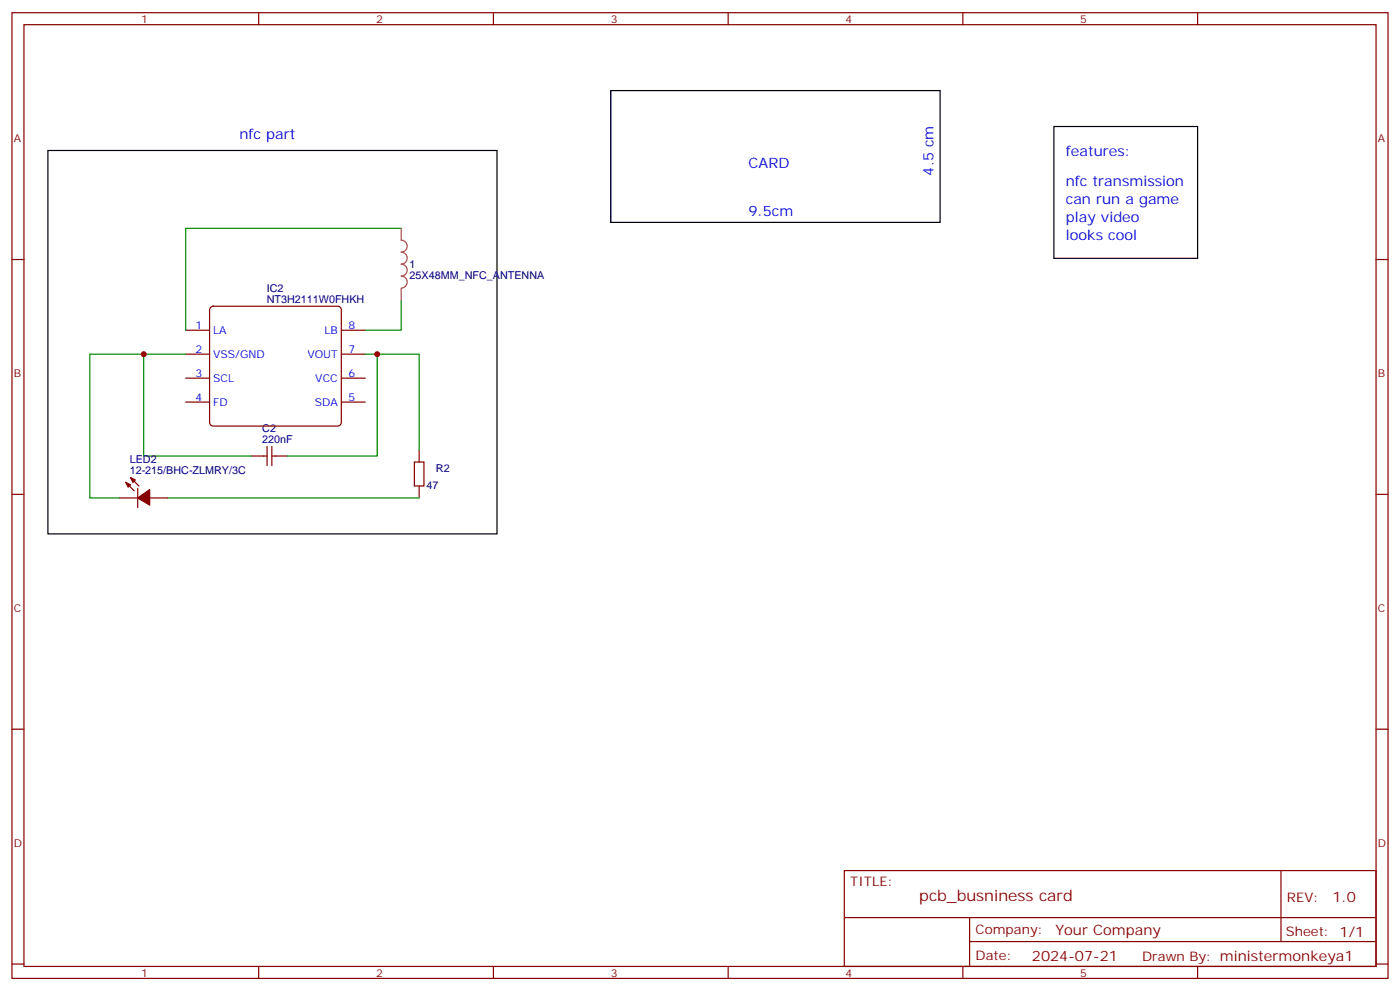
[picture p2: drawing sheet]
<svg xmlns="http://www.w3.org/2000/svg" width="412mm" height="292mm" viewBox="0 0 412 292" stroke-linecap="round" stroke-linejoin="round" font-family="sans-serif">
<g fill="none" stroke="#870000" stroke-width=".35">
<path d="M3.5 3.7h405.4v284.4h-405.4zM7.1 7.3h398.2v277.3h-398.2zM76.2 3.7v3.6M145.3 3.7v3.6M214.5 3.7v3.6M283.6 3.7v3.6M352.8 3.7v3.6M3.5 76.4h3.6M405.3 76.4h3.6M54.7 97.2h7M62 90.6l.8-.4h36.7l.6 .2 .4 .8v33.2l-.2 .6-.8 .4h-36.7l-.6-.2-.5-.8v-33.2zM100.5 97.2h7.1"/>
<path d="M54.7 104.3h7M54.7 118.4h7M54.7 111.3h7M100.5 104.3h7.1M100.5 118.4h7.1M100.5 111.3h7.1M74.1 134.3h4.6M78.7 131.4v5.7M80.1 131.4v5.7M80.1 134.3h4.6M122.1 136h2.8v7.1h-2.8zM123.5 132.5v3.5"/>
<path d="M3.5 145.6h3.6M35.3 146.6h5.3M37 142l2.5 2.5M38.5 140.6l2.4 2.5M40.6 143.8v5.6M44.1 146.6h5.3M123.5 143.1v3.5M405.3 145.6h3.6M3.5 214.7h3.6M405.3 214.7h3.6M248.7 256.3h156.6v28.3h-156.6zM377.3 256.4v20.8"/>
<path d="M248.7 270.2h156.5M285.6 277.2h119.6M285.6 270.2v14.1M3.5 283.8h3.6M76.2 284.6v3.5M145.3 284.6v3.5M214.5 284.6v3.5M283.6 284.6v3.5M352.8 284.6v3.5M405.3 283.8h3.6"/>
</g>
<path d="M118.2 67.2h-63.5v30M118.2 88.4v8.8h-10.6M42.3 104.3v30h31.8M54.7 104.3h-28.2v42.3h8.8M107.6 104.3h15.9v28.2M111.1 104.3v30h-26.4M49.4 146.6h74.1" fill="none" stroke="#008700" stroke-width=".35"/>
<path d="M179.9 26.7h97v38.8h-97zM310.4 37.3h42.4v38.8h-42.4zM14.1 44.3h132.3v112.9h-132.3z" fill="none" stroke="#000" stroke-width=".35"/>
<g fill="#870000" stroke="#870000" stroke-width=".35">
<path d="M37 142l1.5 .7-.8 .7z"/>
<path d="M38.5 140.6l1.4 .7-.7 .7z"/>
<path d="M40.6 146.6l3.5-2.5v4.6z"/>
</g>
<path d="M118.2 67.2v3.5a1.76 1.76 0 0 1 1.7 1.8 1.76 1.76 0 0 1-1.7 1.7 1.76 1.76 0 0 1 1.7 1.8 1.76 1.76 0 0 1-1.7 1.8 1.76 1.76 0 0 1 1.7 1.7 1.76 1.76 0 0 1-1.7 1.8 1.76 1.76 0 0 1 1.7 1.8 1.76 1.76 0 0 1-1.7 1.7M118.2 84.9v3.5" fill="none" stroke="#a64a4a" stroke-width=".35"/>
<g fill="#c00">
<circle cx="42.3" cy="104.3" r=".88"/>
<circle cx="111.1" cy="104.3" r=".88"/>
</g>
<text font-size="4.6" fill="#800" x="270.8" y="265.4">pcb_busniness card</text>
<g font-size="4.2" fill="#00f">
<text x="70.6" y="40.8">nfc part</text>
<text x="314" y="46.1">features:</text>
<text x="220.5" y="49.6">CARD</text>
<text x="275" y="51.7" transform="rotate(-90 275 51.7)">4.5 cm</text>
<text x="314" y="54.9">nfc transmission</text>
<text x="220.5" y="63.7">9.5cm</text>
<text x="314" y="60.2">can run a game</text>
<text x="314" y="65.5">play video</text>
<text x="314" y="70.8">looks cool</text>
</g>
<g font-size="4.2" fill="#800">
<text x="392.5" y="265.6">1.0</text>
<text x="310.9" y="275.2">Your Company</text>
<text x="304" y="283">2024-07-21</text>
</g>
<g font-size="3.9" fill="#800">
<text x="250.5" y="260.9">TITLE:</text>
<text x="379.1" y="265.6">REV:</text>
<text x="287.4" y="275.1">Company:</text>
<text x="378.7" y="275.7">Sheet: 1/1</text>
<text x="287.4" y="282.8">Date:</text>
<text x="336.4" y="282.9">Drawn By: ministermonkeya1</text>
</g>
<g font-size="3.2" fill="#800">
<text x="41.6" y="6.7">1</text>
<text x="110.8" y="6.7">2</text>
<text x="179.9" y="6.7">3</text>
<text x="249.1" y="6.7">4</text>
<text x="318.2" y="6.7">5</text>
<text x="4.1" y="41.8">A</text>
<text x="405.9" y="41.8">A</text>
<text x="4.1" y="111">B</text>
<text x="405.9" y="111">B</text>
<text x="4.1" y="180.1">C</text>
<text x="405.9" y="180.1">C</text>
<text x="4.1" y="249.3">D</text>
<text x="405.9" y="249.3">D</text>
<text x="41.6" y="287.5">1</text>
<text x="110.8" y="287.5">2</text>
<text x="179.9" y="287.5">3</text>
<text x="249.1" y="287.5">4</text>
<text x="318.2" y="287.5">5</text>
</g>
<g font-size="3.2" fill="#000080">
<text x="120.6" y="82.1">25X48MM_NFC_ANTENNA</text>
<text x="120.6" y="78.9">1</text>
<text x="78.6" y="89.1">NT3H2111W0FHKH</text>
<text x="78.6" y="85.9">IC2</text>
<text x="77.3" y="130.4">220nF</text>
<text x="77.3" y="127.2">C2</text>
<text x="38.2" y="136.4">LED2</text>
<text x="38.2" y="139.6">12-215/BHC-ZLMRY/3C</text>
<text x="125.6" y="143.9">47</text>
<text x="128.4" y="138.9">R2</text>
</g>
<g font-size="3.2" fill="#00f">
<text x="57.6" y="96.9">1</text>
<text x="62.8" y="98.3">LA</text>
<text x="95.5" y="98.3">LB</text>
<text x="102.7" y="96.9">8</text>
<text x="57.6" y="103.9">2</text>
<text x="62.8" y="105.3">VSS/GND</text>
<text x="90.5" y="105.3">VOUT</text>
<text x="102.7" y="103.9">7</text>
<text x="57.6" y="111">3</text>
<text x="62.8" y="112.4">SCL</text>
<text x="92.9" y="112.4">VCC</text>
<text x="102.7" y="111">6</text>
<text x="57.6" y="118">4</text>
<text x="62.8" y="119.5">FD</text>
<text x="92.7" y="119.5">SDA</text>
<text x="102.7" y="118">5</text>
</g>
</svg>
